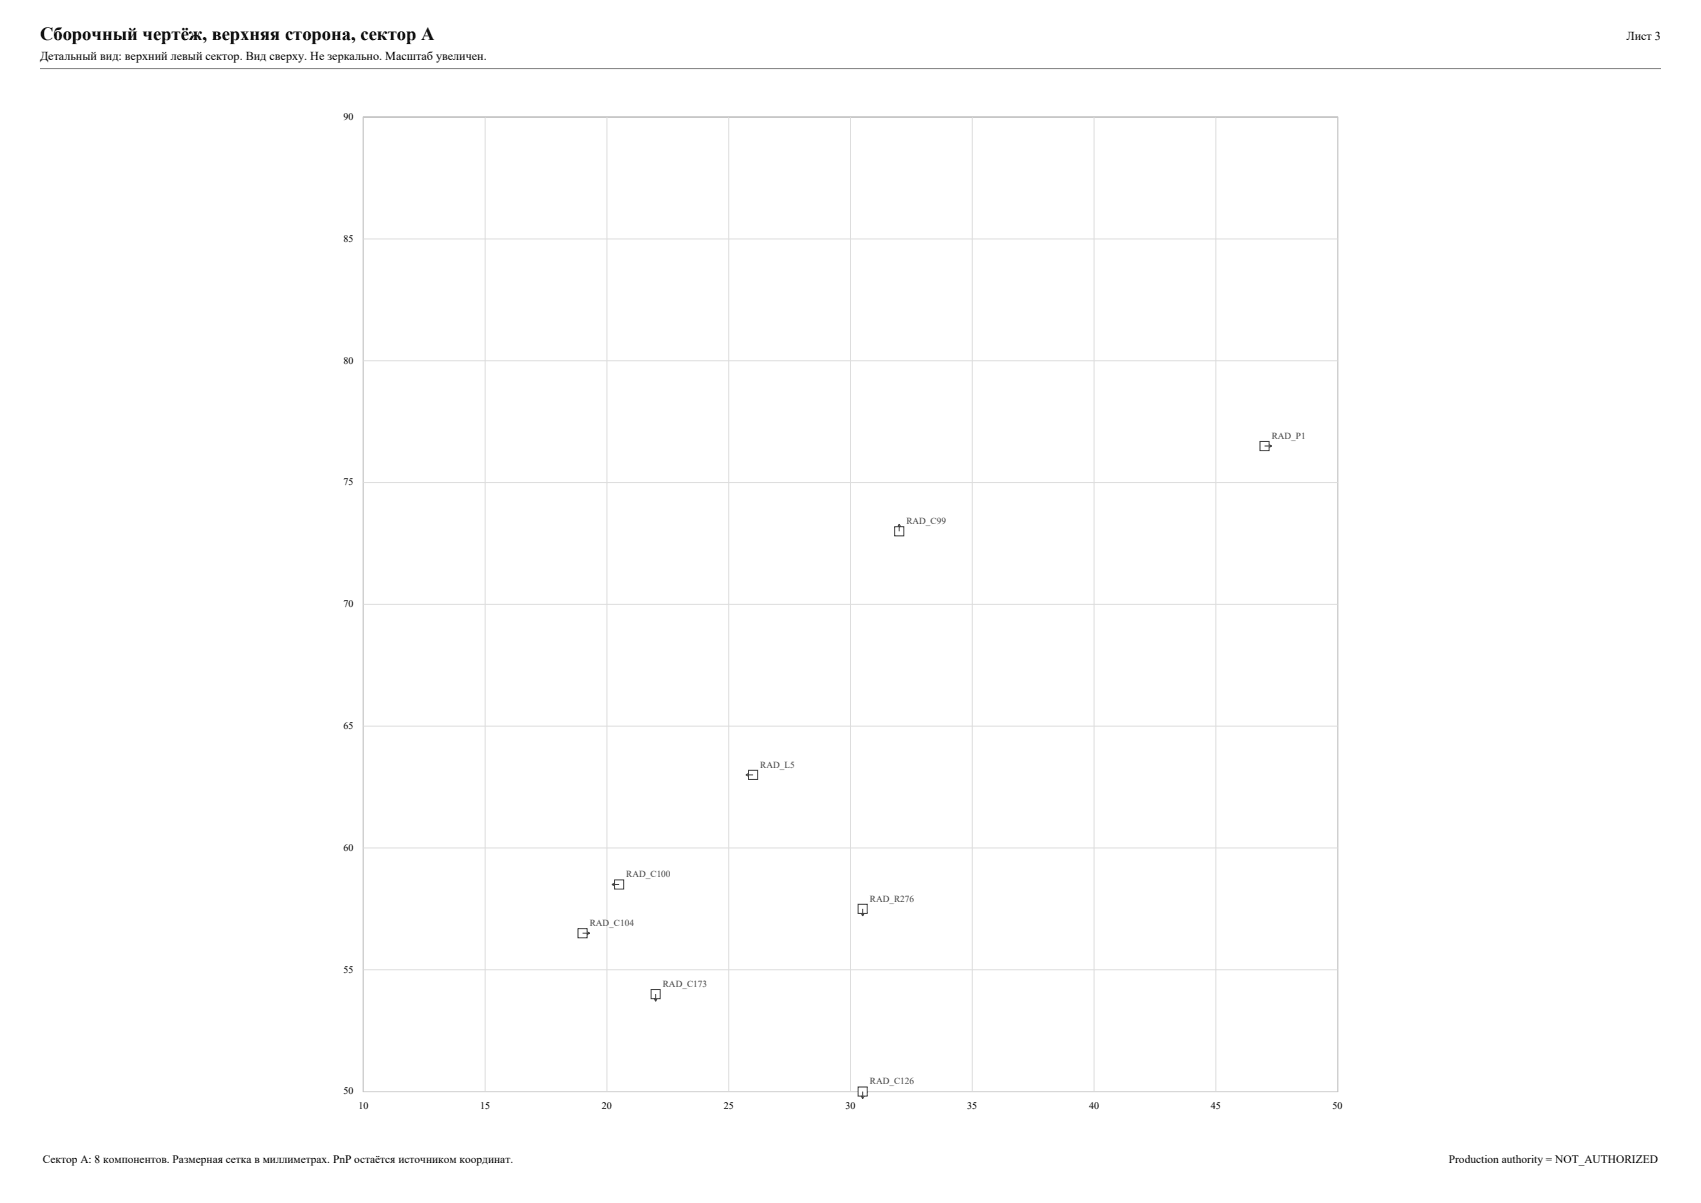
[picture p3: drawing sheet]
<svg xmlns="http://www.w3.org/2000/svg" width="420mm" height="297mm" viewBox="0 0 420 297" stroke-linecap="round" stroke-linejoin="round" font-family="sans-serif">
<path d="M9.9 16.9h400.2" fill="none" stroke="#808080" stroke-width=".25"/>
<path d="M89.7 28.9h240.6v240.6h-240.6z" fill="none" stroke="#606060" stroke-width=".25"/>
<g fill="none" stroke="#ddd" stroke-width=".25">
<path d="M89.7 28.9h240.6v240.6h-240.6zM119.8 28.9v240.6M149.9 28.9v240.6M179.9 28.9v240.6M210 28.9v240.6M240.1 28.9v240.6M270.1 28.9v240.6M300.2 28.9v240.6M89.7 59h240.6M89.7 89.1h240.6M89.7 119.1h240.6M89.7 149.2h240.6"/>
<path d="M89.7 179.3h240.6M89.7 209.3h240.6M89.7 239.4h240.6"/>
</g>
<path d="M211.9 268.4h2.2v2.2h-2.2z" fill-rule="evenodd" fill="#fff" stroke="#404040" stroke-width=".25"/>
<path d="M212.6 270.6l.4 .6M213 269.5v1.7M213.4 270.6l-.4 .6" fill="none" stroke="#404040" stroke-width=".25"/>
<path d="M160.8 244.3h2.2v2.3h-2.2z" fill-rule="evenodd" fill="#fff" stroke="#404040" stroke-width=".25"/>
<path d="M161.5 246.5l.4 .7M161.9 245.4v1.8M162.3 246.5l-.4 .7" fill="none" stroke="#404040" stroke-width=".25"/>
<path d="M142.7 229.3h2.3v2.2h-2.3z" fill-rule="evenodd" fill="#fff" stroke="#404040" stroke-width=".25"/>
<path d="M143.8 230.4h1.8M144.9 230l.7 .4M145.6 230.4l-.7 .4" fill="none" stroke="#404040" stroke-width=".25"/>
<path d="M211.9 223.3h2.2v2.2h-2.2z" fill-rule="evenodd" fill="#fff" stroke="#404040" stroke-width=".25"/>
<path d="M212.6 225.5l.4 .6M213 224.4v1.7M213.4 225.5l-.4 .6" fill="none" stroke="#404040" stroke-width=".25"/>
<path d="M151.7 217.2h2.3v2.3h-2.3z" fill-rule="evenodd" fill="#fff" stroke="#404040" stroke-width=".25"/>
<path d="M151.1 218.4h1.8M151.1 218.4l.7 .3M151.8 218l-.7 .4" fill="none" stroke="#404040" stroke-width=".25"/>
<path d="M184.8 190.2h2.3v2.2h-2.3z" fill-rule="evenodd" fill="#fff" stroke="#404040" stroke-width=".25"/>
<path d="M184.2 191.3h1.7M184.2 191.3l.7 .4M184.9 190.9l-.7 .4" fill="none" stroke="#404040" stroke-width=".25"/>
<path d="M220.9 130h2.3v2.3h-2.3z" fill-rule="evenodd" fill="#fff" stroke="#404040" stroke-width=".25"/>
<path d="M222 129.4v1.8M222 129.4l-.3 .7M222 129.4l.4 .7" fill="none" stroke="#404040" stroke-width=".25"/>
<path d="M311.1 109h2.3v2.2h-2.3z" fill-rule="evenodd" fill="#fff" stroke="#404040" stroke-width=".25"/>
<path d="M312.2 110.1h1.8M313.3 109.7l.7 .4M314 110.1l-.7 .4" fill="none" stroke="#404040" stroke-width=".25"/>
<text font-size="4.6" x="9.9" y="9.9">Сборочный чертёж, верхняя сторона, сектор A</text>
<g font-size="3">
<text x="401.6" y="9.9">Лист 3</text>
<text x="9.9" y="14.8">Детальный вид: верхний левый сектор. Вид сверху. Не зеркально. Масштаб увеличен.</text>
</g>
<g font-size="2.8">
<text x="10.6" y="287.1">Сектор A: 8 компонентов. Размерная сетка в миллиметрах. PnP остаётся источником координат.</text>
<text x="357.7" y="287.1">Production authority = NOT_AUTHORIZED</text>
</g>
<g font-size="2.5">
<text x="84.8" y="29.6">90</text>
<text x="84.8" y="59.7">85</text>
<text x="84.8" y="89.8">80</text>
<text x="84.8" y="119.8">75</text>
<text x="84.8" y="149.9">70</text>
<text x="84.8" y="180">65</text>
<text x="84.8" y="210.1">60</text>
<text x="84.8" y="240.1">55</text>
<text x="84.8" y="270.2">50</text>
<text x="88.5" y="273.7">10</text>
<text x="118.6" y="273.7">15</text>
<text x="148.6" y="273.7">20</text>
<text x="178.7" y="273.7">25</text>
<text x="208.8" y="273.7">30</text>
<text x="238.8" y="273.7">35</text>
<text x="268.9" y="273.7">40</text>
<text x="299" y="273.7">45</text>
<text x="329" y="273.7">50</text>
</g>
<g font-size="2.3" fill="#404040">
<text x="314" y="108.4">RAD_P1</text>
<text x="223.8" y="129.4">RAD_C99</text>
<text x="187.7" y="189.5">RAD_L5</text>
<text x="154.6" y="216.6">RAD_C100</text>
<text x="214.8" y="222.6">RAD_R276</text>
<text x="145.6" y="228.6">RAD_C104</text>
<text x="163.7" y="243.7">RAD_C173</text>
<text x="214.8" y="267.7">RAD_C126</text>
</g>
</svg>
